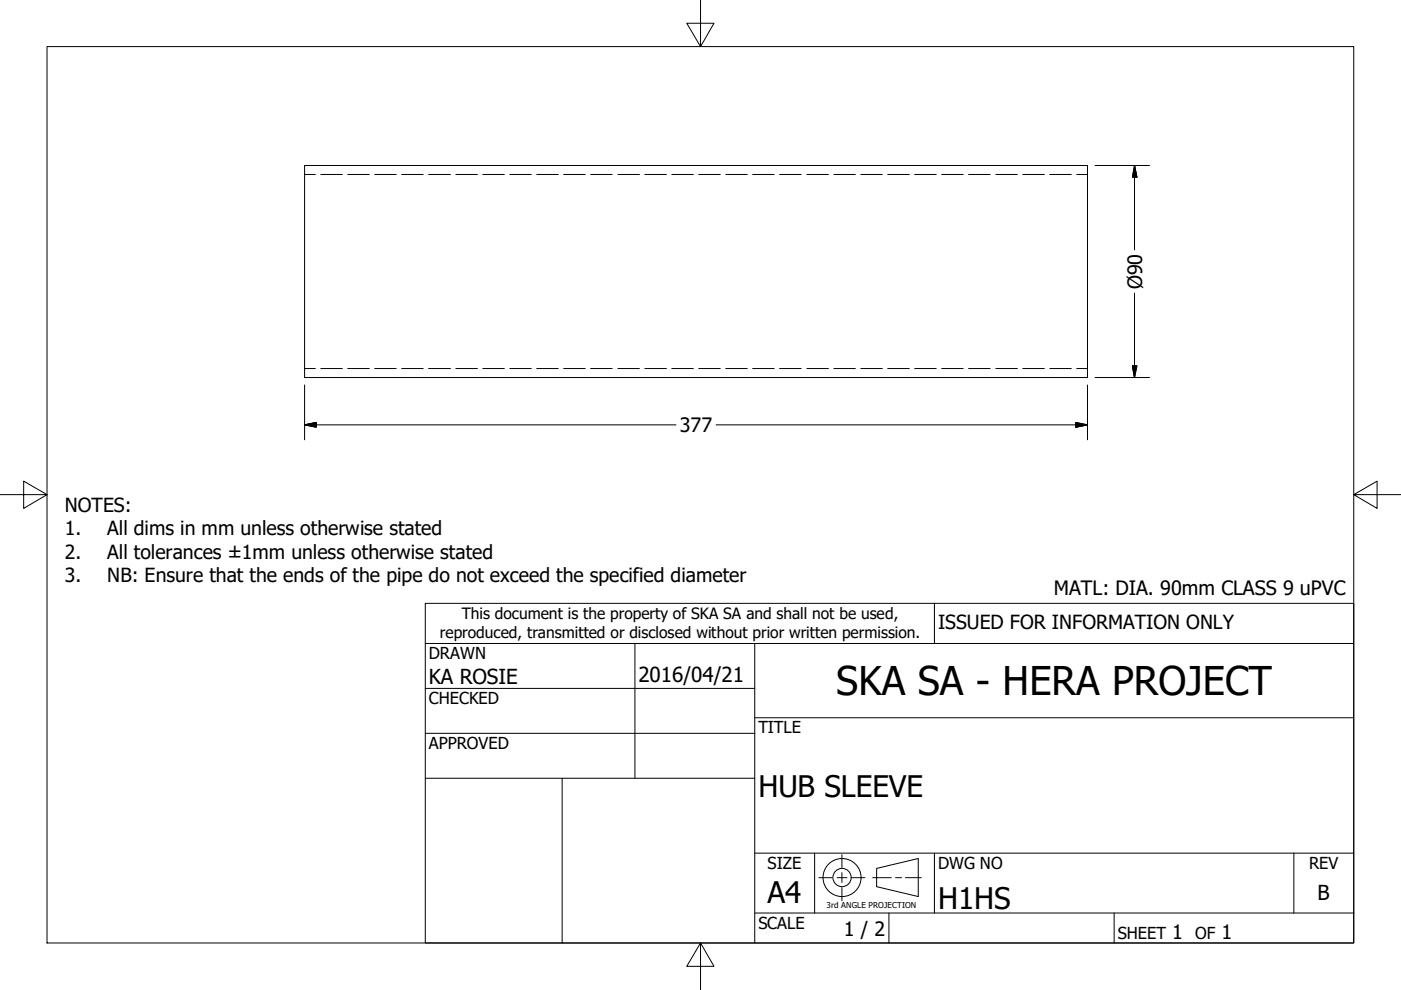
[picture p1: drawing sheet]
<svg xmlns="http://www.w3.org/2000/svg" width="297mm" height="210mm" viewBox="0 0 297 210" stroke-linecap="round" stroke-linejoin="round" font-family="sans-serif">
<!-- layer: Visible (ANSI) -->
<path d="M64.6 35.1h166v44.9h-166z" fill="none" stroke="#000" stroke-width=".21"/>
<!-- layer: Hidden (ANSI) -->
<g fill="none" stroke="#000" stroke-width=".21">
<path d="M64.6 37h2.3M68 37h4.6M73.7 37h4.6M79.4 37h4.6M85.2 37h4.5M90.9 37h4.6M96.6 37h4.6M102.4 37h4.5M108.1 37h4.5M113.8 37h4.6M119.5 37h4.6M125.2 37h4.6"/>
<path d="M131 37h4.6M136.7 37h4.6M142.4 37h4.6M148.1 37h4.6M153.9 37h4.5M159.6 37h4.5M165.3 37h4.6M171.1 37h4.5M176.8 37h4.6M182.5 37h4.6M188.2 37h4.6M193.9 37h4.6"/>
<path d="M199.6 37h4.6M205.4 37h4.5M211.1 37h4.6M216.9 37h4.5M222.6 37h4.5M228.3 37h2.3M64.6 78.1h2.3M68 78.1h4.6M73.7 78.1h4.6M79.4 78.1h4.6M85.2 78.1h4.5M90.9 78.1h4.6"/>
<path d="M96.6 78.1h4.6M102.4 78.1h4.5M108.1 78.1h4.5M113.8 78.1h4.6M119.5 78.1h4.6M125.2 78.1h4.6M131 78.1h4.6M136.7 78.1h4.6M142.4 78.1h4.6M148.1 78.1h4.6M153.9 78.1h4.5M159.6 78.1h4.5"/>
<path d="M165.3 78.1h4.6M171.1 78.1h4.5M176.8 78.1h4.6M182.5 78.1h4.6M188.2 78.1h4.6M193.9 78.1h4.6M199.6 78.1h4.6M205.4 78.1h4.5M211.1 78.1h4.6M216.9 78.1h4.5M222.6 78.1h4.5M228.3 78.1h2.3"/>
</g>
<!-- layer: Border (ANSI) -->
<path d="M148.5 -.1v10l-2.9-5h5.8l-2.9 5M10 9.9h277v190h-277zM0 104.9h10l-5-2.9v5.8l5-2.9M287 104.9l5 2.9v-5.8l-5 2.9h10M148.5 199.9l2.9 5h-5.8l2.9-5v10" fill="none" stroke="#000" stroke-width=".21"/>
<!-- layer: Title (ANSI) -->
<g fill="none" stroke="#000" stroke-width=".21">
<path d="M90.2 127.9h196.8v72h-196.8zM90.2 136.4h196.8M134.6 136.4v28.6M160 136.4v63.5M198.1 127.9v8.5M90.2 146h69.8M90.2 155.5h69.8M160 152.2h127M90.2 165h69.8M119.2 165v34.9M160 193.6h127M160 180.9h127"/>
<path d="M172.7 180.9v12.7M188.5 193.6v6.3M198.1 180.9v12.7M236.2 193.6v6.3M274.3 180.9v12.7"/>
</g>
<!-- layer: Dimension (ANSI) -->
<path d="M232.2 35.1h11.5M240.5 35.1l.5 2.5h-.9zM240.5 35.1v17.9M240.1 77.6h.9l-.5 2.4zM240.5 62.1v17.9M64.6 90.1l2.5-.5v1zM64.6 90.1h78.7M64.6 81.6v11.7M151.8 90.1h78.8M228.1 89.6l2.5 .5-2.5 .5zM230.6 81.6v11.7M232.2 80h11.5" fill="none" stroke="#000" stroke-width=".21"/>
<path d="M240.5 35.1l.5 2.5zM240.5 35.1l.5 2.5h-.9zM240.1 77.6l.4 2.4zM240.1 77.6h.9l-.5 2.4zM64.6 90.1l2.5-.5zM64.6 90.1l2.5-.5v1zM228.1 90.6l2.5-.5zM228.1 89.6l2.5 .5-2.5 .5z" fill="#000" stroke="#000" stroke-width=".21"/>
<!-- layer: Sketch Geometry (ANSI) -->
<g fill="none" stroke="#000" stroke-width=".21">
<path d="M173.6 186.1h2.8M177.5 186.1h2.1M178.5 181.2v2.7M178.5 185v2.1M178.5 188.2v2.8M180.7 186.1h2.7M185 186.1h4M185.9 184.1l8.8-2.1v8.1l-8.8-2.1zM189.9 186.1h1.2M192 186.1h3.3"/>
<circle cx="178.5" cy="186.1" r="4"/>
<circle cx="178.5" cy="186.1" r="1.94"/>
</g>
<text font-size="8.4" x="177.3" y="147.4">SKA SA - HERA PROJECT</text>
<g font-size="6.3">
<text x="160.8" y="169">HUB SLEEVE</text>
<text x="162.8" y="191.4">A4</text>
<text x="198.9" y="192.7">H1HS</text>
</g>
<g font-size="4.4">
<text x="90.9" y="145.1">KA ROSIE</text>
<text x="135.4" y="144.5">2016/04/21</text>
<text x="279.3" y="190.7">B</text>
</g>
<g font-size="4.2">
<text x="242.2" y="61.3" transform="rotate(-90 242.2 61.3)">Ø90</text>
<text x="144.1" y="91.6">377</text>
<text x="223.5" y="126.2">MATL: DIA. 90mm CLASS 9 uPVC</text>
<text x="178.9" y="198.5">1 / 2</text>
<text x="248.5" y="199.1">1</text>
<text x="259" y="199.1">1</text>
</g>
<g font-size="4.1">
<text x="13.8" y="108.6">NOTES:</text>
<text x="13.8" y="113.5">1.</text>
<text x="22.7" y="113.5">All dims in mm unless otherwise stated</text>
<text x="13.8" y="118.5">2.</text>
<text x="22.7" y="118.5">All tolerances ±1mm unless otherwise stated</text>
<text x="13.8" y="123.4">3.</text>
<text x="22.7" y="123.4">NB: Ensure that the ends of the pipe do not exceed the specified diameter</text>
<text x="198.9" y="133.4">ISSUED FOR INFORMATION ONLY</text>
</g>
<g font-size="3.5">
<text x="90.9" y="139.7">DRAWN</text>
<text x="90.9" y="149.3">CHECKED</text>
<text x="160.8" y="155.5">TITLE</text>
<text x="90.9" y="158.8">APPROVED</text>
<text x="162.8" y="184.2">SIZE</text>
<text x="198.9" y="184.2">DWG NO</text>
<text x="277.6" y="184.2">REV</text>
<text x="160.8" y="196.9">SCALE</text>
<text x="237" y="199.1">SHEET</text>
<text x="253.4" y="199.1">OF</text>
</g>
<g font-size="3.3">
<text x="97.9" y="131.3">This document is the property of SKA SA and shall not be used,</text>
<text x="93.3" y="135.2">reproduced, transmitted or disclosed without prior written permission.</text>
</g>
<text font-size="1.7" x="175.3" y="192.5">3rd ANGLE PROJECTION</text>
</svg>
